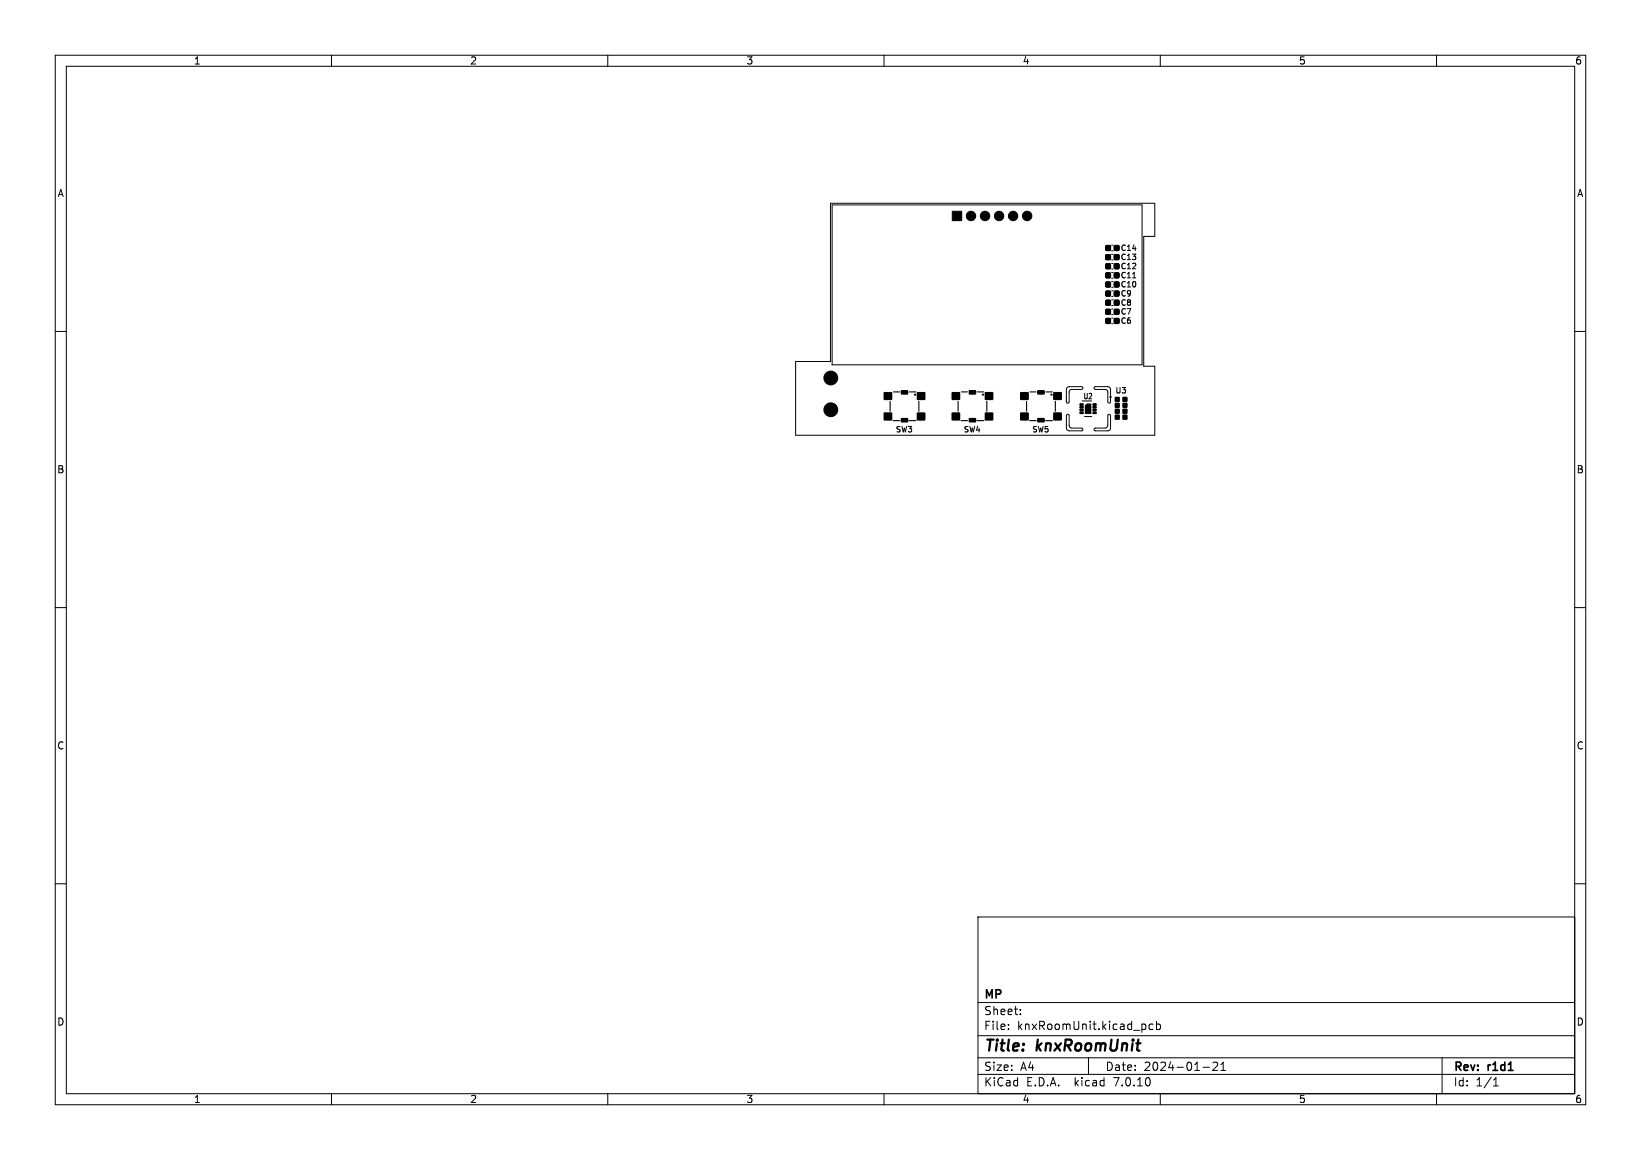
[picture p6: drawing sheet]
<svg xmlns="http://www.w3.org/2000/svg" width="297mm" height="210mm" viewBox="0 0 297 210" stroke-linecap="round" stroke-linejoin="round" font-family="sans-serif">
<g fill="none" stroke="#000" stroke-width=".18">
<path d="M10 10h277v190h-277zM12 12h273v186h-273zM60 10v2M110 10v2M160 10v2M210 10v2M260 10v2M150.3 36.8h58.7v6h-2v23.5h2v12.5h-65v-13.4h6.3zM150.6 37.1h56.1v28.9h-56.1zM10 60h2M201.2 58.6h.3M201.2 57.6h.3"/>
<path d="M201.2 57h.3M201.2 55.9h.3M201.2 55.3h.3M201.2 54.3h.3M201.2 53.7h.3M201.2 52.6h.3M201.2 52h.3M201.2 51h.3M201.2 50.4h.3M201.2 49.3h.3M201.2 48.7h.3M201.2 47.7h.3"/>
<path d="M201.2 47.1h.3M201.2 46h.3M201.2 45.4h.3M201.2 44.4h.3M205 50.3h.6M285 60h2M193.1 75.1l.2-.1 .2 .2v1.8l.2 .4 .3 .1h1.8a.25 .25 0 0 1 .2 .3 .25 .25 0 0 1-.2 .2h-2.3l-.3-.1-.2-.4zM193.1 70.2l.4-.2h2.3a.25 .25 0 0 1 .2 .3 .25 .25 0 0 1-.2 .2h-1.8l-.4 .2-.1 .3v1.7a.25 .25 0 0 1-.2 .3 .25 .25 0 0 1-.3-.3v-2.2zM196.3 75.4h1.3M198.1 77.6l1.9-.1 .4-.2 .1-.3v-1.7a.25 .25 0 0 1 .3-.3 .25 .25 0 0 1 .2 .3v2.3l-.2 .3-2.5 .1-.3-.2zM198.1 70.1l2.4-.1 .3 .1 .2 .4v2.2a.25 .25 0 0 1-.2 .3 .25 .25 0 0 1-.3-.3v-1.7l-.2-.4-.3-.1h-1.8l-.2-.2zM10 110h2"/>
<path d="M285 110h2M10 160h2M285 160h2M177 166h108v32h-108zM60 198v2M110 198v2M160 198v2M177 194.5h108M177 191.5h108M177 187.5h108M177 181.5h108M182.5 186.3v.1"/>
<path d="M182.5 185.5v.1M184.7 183.6v.1M184.7 182.8v.1M197 191.5v3M207.2 185.5l.2 .2v.4l-.2 .2M208.7 185.5l-.5-.1-.2 .3v.4l.1 .2h.6M209.3 185.5l.4-.1 .3 .3v.4l-.1 .2h-.6M209.3 184.9v1.5M210 198v2M217.7 193.2h1.2M219.5 192.4l.6-.1 .2 .1 .1 .3-.9 1.1h.9M221 193.8h.8"/>
<path d="M221 192.7l.4-.4v1.5M260 198v2M261 191.5v6.5M270.3 196.6h.9M270.3 195.5l.4-.4v1.5"/>
</g>
<g fill="#000" stroke="#000" stroke-width=".18">
<path d="M172.4 38.3h1.7v1.6h-1.7zM200.2 57.7h.7v.8h-.7zM200.2 56h.7v.9h-.7zM200.2 54.4h.7v.8h-.7zM200.2 52.7h.7v.9h-.7zM200.2 51.1h.7v.8h-.7zM200.2 49.4h.7v.9h-.7zM200.2 47.8h.7v.8h-.7zM200.2 46.1h.7v.9h-.7zM200.2 44.5h.7v.8h-.7zM201.7 57.7h.8v.8h-.8zM201.7 56h.8v.9h-.8z"/>
<path d="M201.7 54.4h.8v.8h-.8zM201.7 52.7h.8v.9h-.8zM201.7 51.1h.8v.8h-.8zM201.7 49.4h.8v.9h-.8zM201.7 47.8h.8v.8h-.8zM201.7 46.1h.8v.9h-.8zM201.7 44.5h.8v.8h-.8zM160.1 71.1h1.2v1.2h-1.2zM160.1 74.8h1.2v1.2h-1.2zM160 71.1h1.4v1.2h-1.4zM160 74.8h1.4v1.2h-1.4zM163.2 75.8h1v.5h-1z"/>
<path d="M163.2 70.8h1v.5h-1zM163.1 75.8h1.1l.1 .5-1.1 .1zM163.1 70.7h1.1l.1 .6h-1.1zM166.1 71.1h1.2v1.2h-1.2zM166.1 74.8h1.2v1.2h-1.2zM166 71.1h1.4v1.2h-1.4zM166 74.8h1.4v1.2h-1.4zM172.4 71.1h1.2v1.2h-1.2zM172.4 74.8h1.2v1.2h-1.2zM172.3 71.1h1.4v1.2h-1.4zM172.3 74.8h1.4v1.2h-1.4zM175.5 75.8h1v.5h-1z"/>
<path d="M175.5 70.8h1v.5h-1zM175.4 75.8h1.1l.1 .5-1.1 .1zM175.4 70.7h1.1l.1 .6h-1.1zM178.4 71.1h1.2v1.2h-1.2zM178.4 74.8h1.2v1.2h-1.2zM178.3 71.1h1.4v1.2h-1.4zM178.3 74.8h1.4v1.2h-1.4zM184.8 71.1h1.2v1.2h-1.2zM184.8 74.8h1.2v1.2h-1.2zM184.7 71.1h1.4v1.2h-1.4zM184.7 74.8h1.4v1.2h-1.4zM187.9 75.8h1v.5h-1z"/>
<path d="M187.9 70.8h1v.5h-1zM187.8 75.8h1.1l.1 .5-1.1 .1zM187.8 70.7h1.1l.1 .6h-1.1zM190.8 71.1h1.2v1.2h-1.2zM190.8 74.8h1.2v1.2h-1.2zM190.7 71.1h1.4v1.2h-1.4zM190.7 74.8h1.4v1.2h-1.4zM195.5 73.1h.5v.3h-.5zM195.5 73.6h.5v.3h-.5zM195.5 74.1h.5v.3h-.5zM195.5 74.6h.5v.3h-.5zM196.7 73.2h.7v1.6h-.9v-1.3z"/>
<path d="M196.4 73.4l.3-.3h.7v1.7h-1zM197.8 74.6h.6v.3h-.6zM197.8 74.1h.6v.3h-.6zM197.8 73.6h.6v.3h-.6zM197.8 73.1h.6v.3h-.6zM201.9 71.9h.7v.8h-.7zM201.9 73h.7v.7h-.7zM201.9 74.1h.7v.7h-.7zM201.9 75.2h.7v.7h-.7zM203.3 75.2h.7v.7h-.7zM203.3 74.1h.7v.7h-.7zM203.3 73h.7v.7h-.7z"/>
<path d="M203.3 71.9h.7v.8h-.7z"/>
<circle cx="175.7" cy="39.1" r=".85"/>
<circle cx="178.3" cy="39.1" r=".85"/>
<circle cx="180.8" cy="39.1" r=".85"/>
<circle cx="183.4" cy="39.1" r=".85"/>
<circle cx="185.9" cy="39.1" r=".85"/>
<circle cx="150.4" cy="74.2" r="1.25"/>
<circle cx="150.4" cy="68.4" r="1.25"/>
<circle cx="193" cy="72.5" r=".02"/>
<circle cx="201" cy="71.9" r=".11"/>
</g>
<g fill="none" stroke="#000" stroke-width=".2">
<path d="M161.1 72.7v1.7M161.6 76.1h1.2M161.7 71h1.1M164.6 76.1h1.2M164.6 71h1.2M166.3 72.7v1.8M173.4 72.7v1.7M173.9 76.1h1.2M174 71h1.1M176.9 76.1h1.2M176.9 71h1.2M178.6 72.7v1.8"/>
<path d="M185.8 72.7v1.7M186.3 76.1h1.2M186.4 71h1.1M189.3 76.1h1.2M189.3 71h1.2M191 72.7v1.8"/>
<circle cx="165.6" cy="71.5" r=".1"/>
<circle cx="177.9" cy="71.5" r=".1"/>
<circle cx="190.3" cy="71.5" r=".1"/>
</g>
<g font-size="2.8">
<text x="178" y="190.9">Title:</text>
<text x="187.7" y="190.9">knxRoomUnit</text>
</g>
<g font-size="2.1">
<text x="178" y="184">Sheet:</text>
<text x="178" y="181.2">MP</text>
<text x="178" y="186.7">File:</text>
<text x="184.1" y="186.7">knxRoomUnit.kicad_pcb</text>
<text x="178" y="196.9">KiCad</text>
<text x="178" y="194.1">Size:</text>
<text x="184.7" y="194.1">A4</text>
<text x="185.7" y="196.9">E.D.A.</text>
<text x="194.6" y="196.9">kicad</text>
<text x="200" y="194.1">Date:</text>
<text x="201.8" y="196.9">7.0.10</text>
<text x="207" y="194.1">2024-01-21</text>
<text x="263" y="194.3">Rev:</text>
<text x="263" y="196.9">Id:</text>
<text x="267.1" y="196.9">1/1</text>
<text x="269.4" y="194.3">r1d1</text>
</g>
<g font-size="1.8">
<text x="35" y="11.9">1</text>
<text x="85" y="11.9">2</text>
<text x="135" y="11.9">3</text>
<text x="185" y="11.9">4</text>
<text x="235" y="11.9">5</text>
<text x="285" y="11.9">6</text>
<text x="10.3" y="35.9">A</text>
<text x="285.4" y="35.9">A</text>
<text x="10.3" y="85.9">B</text>
<text x="285.3" y="85.9">B</text>
<text x="10.3" y="135.9">C</text>
<text x="285.3" y="135.9">C</text>
<text x="10.3" y="185.9">D</text>
<text x="285.3" y="185.9">D</text>
<text x="35" y="199.9">1</text>
<text x="85" y="199.9">2</text>
<text x="135" y="199.9">3</text>
<text x="185" y="199.9">4</text>
<text x="235" y="199.9">5</text>
<text x="285" y="199.9">6</text>
</g>
<g font-size="1.4">
<text x="202.7" y="47.3">C13</text>
<text x="202.7" y="45.6">C14</text>
<text x="202.7" y="53.9">C9</text>
<text x="202.7" y="52.2">C10</text>
<text x="202.7" y="50.6">C11</text>
<text x="202.7" y="48.9">C12</text>
<text x="202.7" y="58.8">C6</text>
<text x="202.7" y="57.1">C7</text>
<text x="202.7" y="55.5">C8</text>
<text x="201.8" y="71.4">U3</text>
<text x="196" y="72.5">U2</text>
<text x="162" y="78.5">SW3</text>
<text x="174.3" y="78.5">SW4</text>
<text x="186.7" y="78.5">SW5</text>
</g>
</svg>
